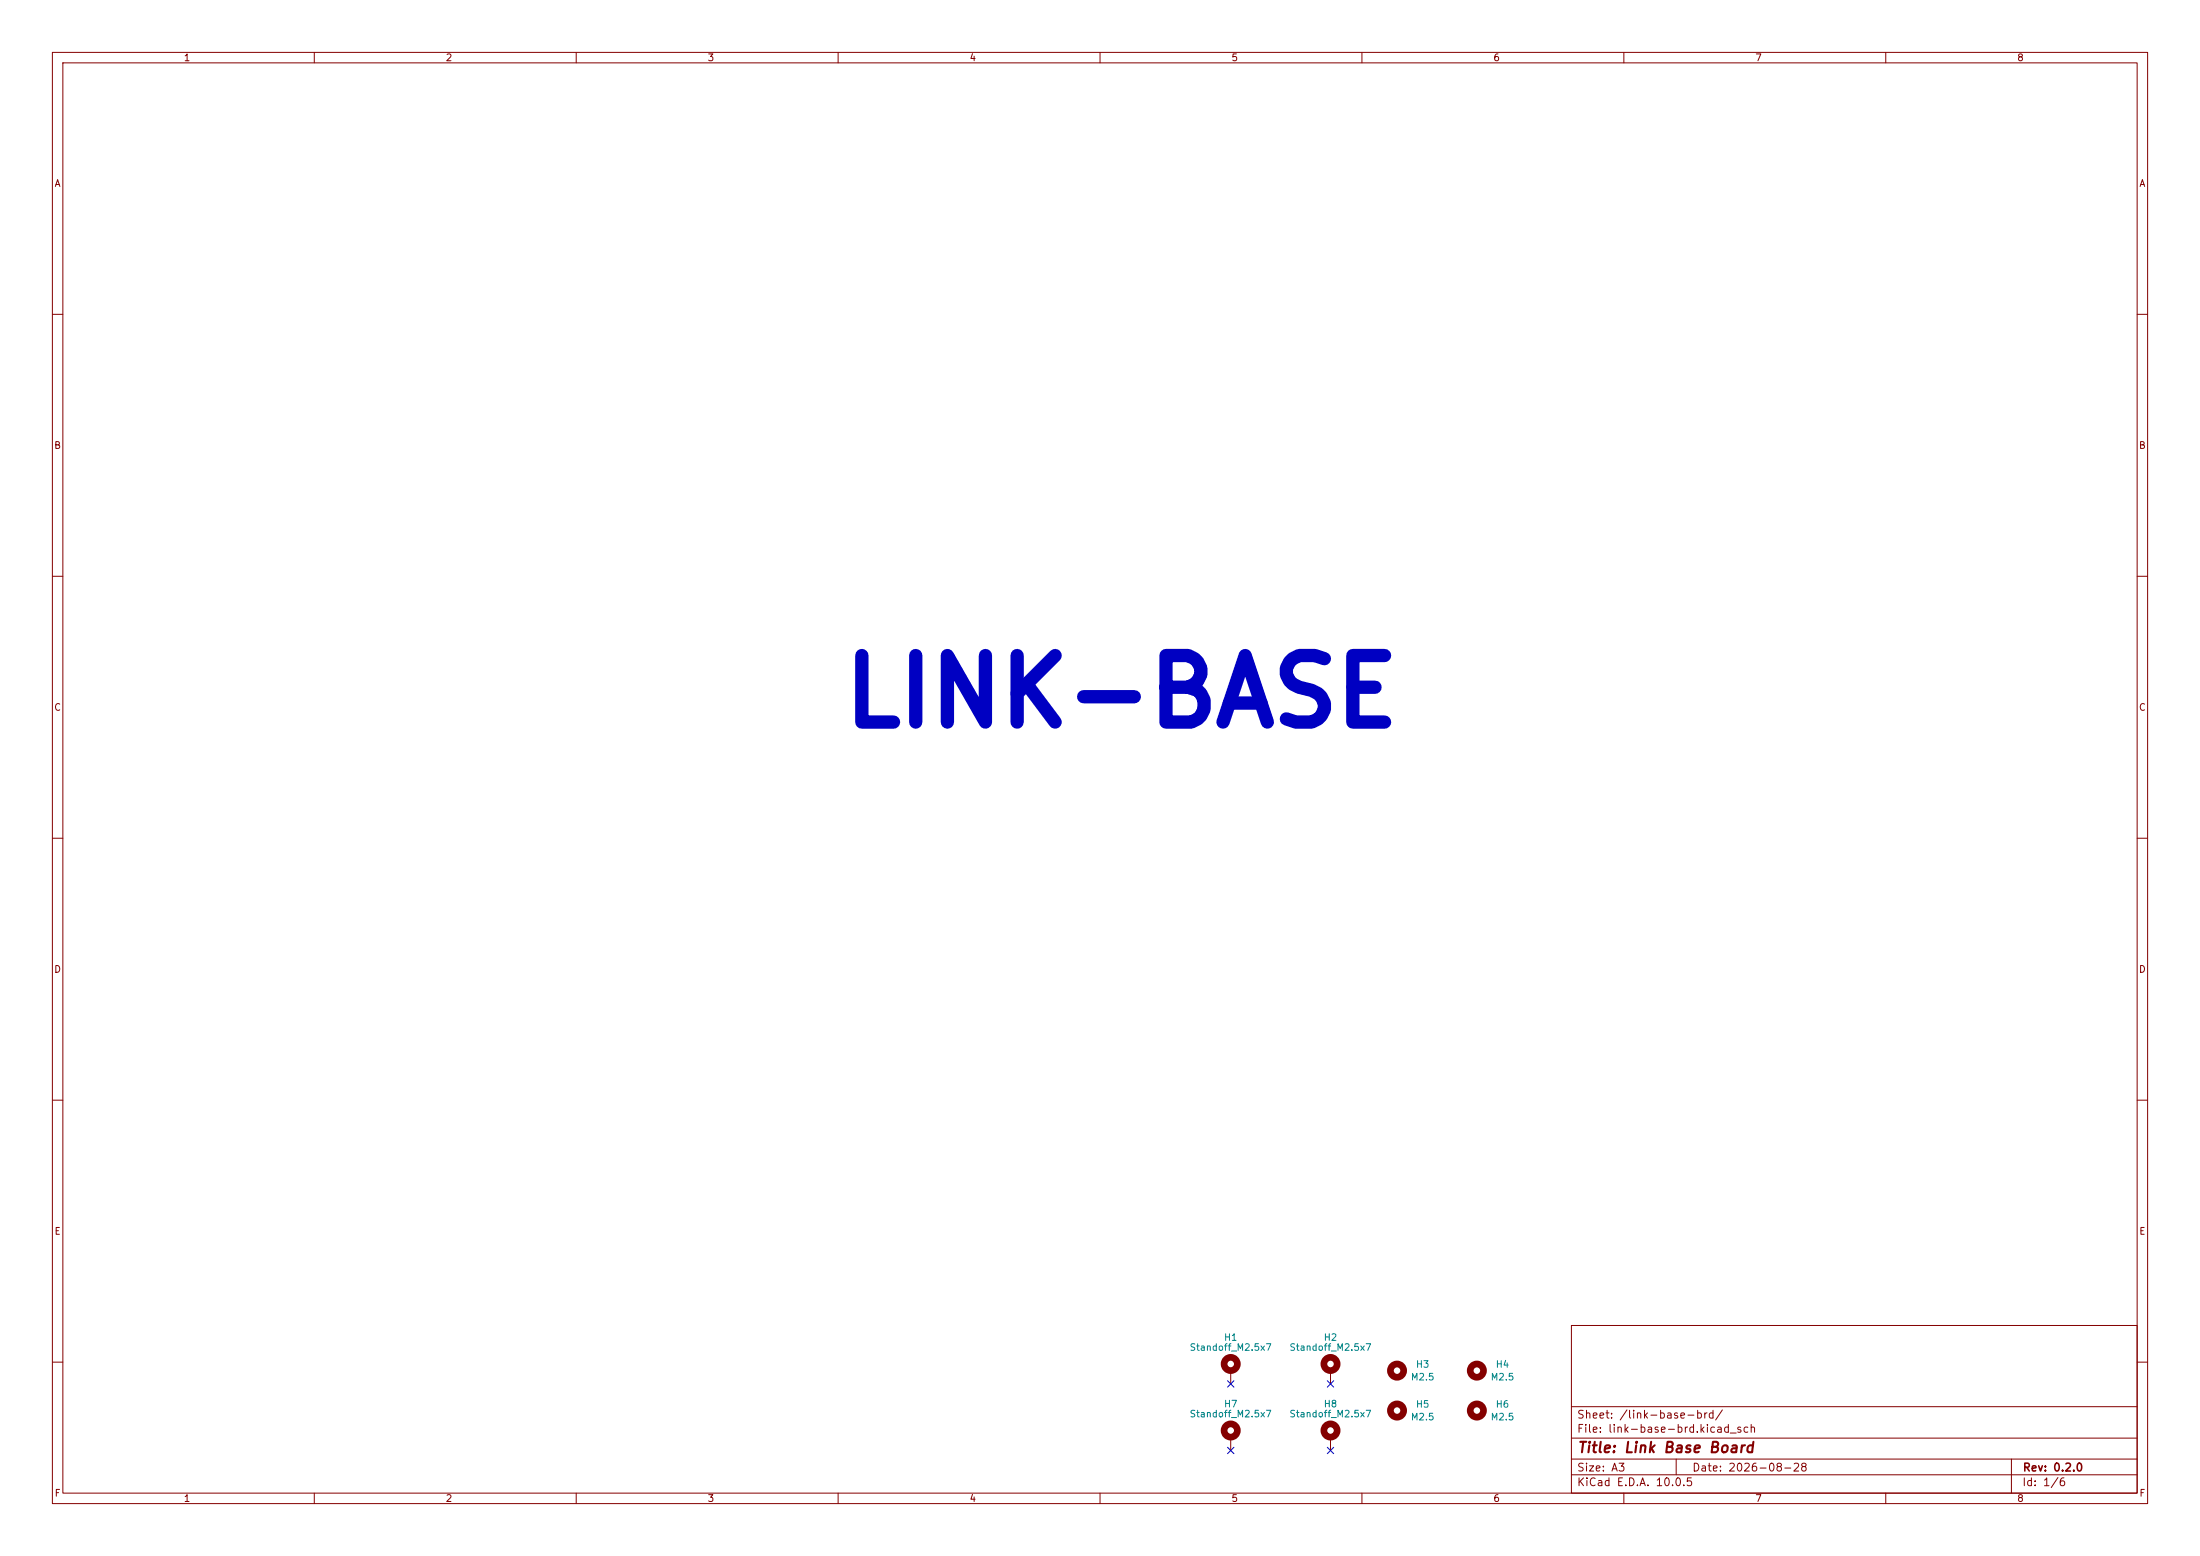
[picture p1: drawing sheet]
<svg xmlns="http://www.w3.org/2000/svg" width="420mm" height="297mm" viewBox="0 0 420 297" stroke-linecap="round" stroke-linejoin="round" font-family="sans-serif">
<path d="M0 0h420v297h-420z" fill="#fff" stroke="#fff" stroke-width=".19"/>
<g fill="none" stroke="#840000" stroke-width=".19">
<path d="M10 10h400v277h-400zM12 12h396v273h-396zM60 10v2M110 10v2M160 10v2M210 10v2M260 10v2M310 10v2M360 10v2M10 60h2M408 60h2M10 110h2"/>
<path d="M408 110h2M10 160h2M408 160h2M10 210h2M408 210h2M300 253h108v32h-108zM10 260h2M234.9 261.6v2.6M234.9 274.3v2.6M254 261.6v2.6M254 274.3v2.6M300 278.5h108"/>
<path d="M300 274.5h108M300 268.5h108M320 278.5v3M384 278.5v6.5M408 260h2M60 285v2M110 285v2M160 285v2M210 285v2M260 285v2M300 281.5h108M310 285v2"/>
<path d="M360 285v2"/>
</g>
<g fill="none" stroke="#840000" stroke-width="1.3">
<circle cx="234.9" cy="273" r="1.27"/>
<circle cx="234.9" cy="260.3" r="1.27"/>
<circle cx="254" cy="273" r="1.27"/>
<circle cx="254" cy="260.3" r="1.27"/>
<circle cx="266.7" cy="269.2" r="1.27"/>
<circle cx="266.7" cy="261.6" r="1.27"/>
<circle cx="281.9" cy="261.6" r="1.27"/>
<circle cx="281.9" cy="269.2" r="1.27"/>
</g>
<path d="M234.3 276.3l1.3 1.2M234.3 263.6l1.3 1.2M235.6 276.3l-1.3 1.2M235.6 263.6l-1.3 1.2M253.4 276.3l1.2 1.2M253.4 263.6l1.2 1.2M254.6 276.3l-1.2 1.2M254.6 263.6l-1.2 1.2" fill="none" stroke="#000084" stroke-width=".19"/>
<text font-size="12.7" fill="#0000c2" x="160.2" y="141.7">LINK-BASE</text>
<text font-size="2" fill="#840000" x="301" y="277.8">Title: Link Base Board</text>
<g font-size="1.5" fill="#840000">
<text x="300.9" y="273.8">File: link-base-brd.kicad_sch</text>
<text x="300.9" y="271.1">Sheet: /link-base-brd/</text>
<text x="300.9" y="281.2">Size: A3</text>
<text x="322.9" y="281.2">Date: 2026-08-28</text>
<text x="386" y="281.2">Rev: 0.2.0</text>
<text x="300.9" y="284">KiCad E.D.A. 10.0.5</text>
<text x="385.9" y="284">Id: 1/6</text>
</g>
<g font-size="1.3" fill="#840000">
<text x="35" y="12">1</text>
<text x="85" y="12">2</text>
<text x="135" y="12">3</text>
<text x="185" y="12">4</text>
<text x="235" y="12">5</text>
<text x="285" y="12">6</text>
<text x="335" y="12">7</text>
<text x="385" y="12">8</text>
<text x="10.3" y="36">A</text>
<text x="408.3" y="36">A</text>
<text x="10.2" y="86">B</text>
<text x="408.2" y="86">B</text>
<text x="10.2" y="136">C</text>
<text x="408.2" y="136">C</text>
<text x="10.2" y="186">D</text>
<text x="408.2" y="186">D</text>
<text x="10.3" y="236">E</text>
<text x="408.3" y="236">E</text>
<text x="10.3" y="286">F</text>
<text x="35" y="287">1</text>
<text x="85" y="287">2</text>
<text x="135" y="287">3</text>
<text x="185" y="287">4</text>
<text x="235" y="287">5</text>
<text x="285" y="287">6</text>
<text x="335" y="287">7</text>
<text x="385" y="287">8</text>
<text x="408.3" y="286">F</text>
</g>
<g font-size="1.3" fill="#008484">
<text x="233.6" y="256.2">H1</text>
<text x="252.6" y="256.2">H2</text>
<text x="227" y="258.1">Standoff_M2.5x7</text>
<text x="246" y="258.1">Standoff_M2.5x7</text>
<text x="269.2" y="263.8">M2.5</text>
<text x="270.2" y="261.4">H3</text>
<text x="284.5" y="263.8">M2.5</text>
<text x="285.4" y="261.4">H4</text>
<text x="233.6" y="268.9">H7</text>
<text x="252.6" y="268.9">H8</text>
<text x="270.2" y="269">H5</text>
<text x="285.4" y="269">H6</text>
<text x="227" y="270.8">Standoff_M2.5x7</text>
<text x="246" y="270.8">Standoff_M2.5x7</text>
<text x="269.2" y="271.4">M2.5</text>
<text x="284.5" y="271.4">M2.5</text>
</g>
</svg>
